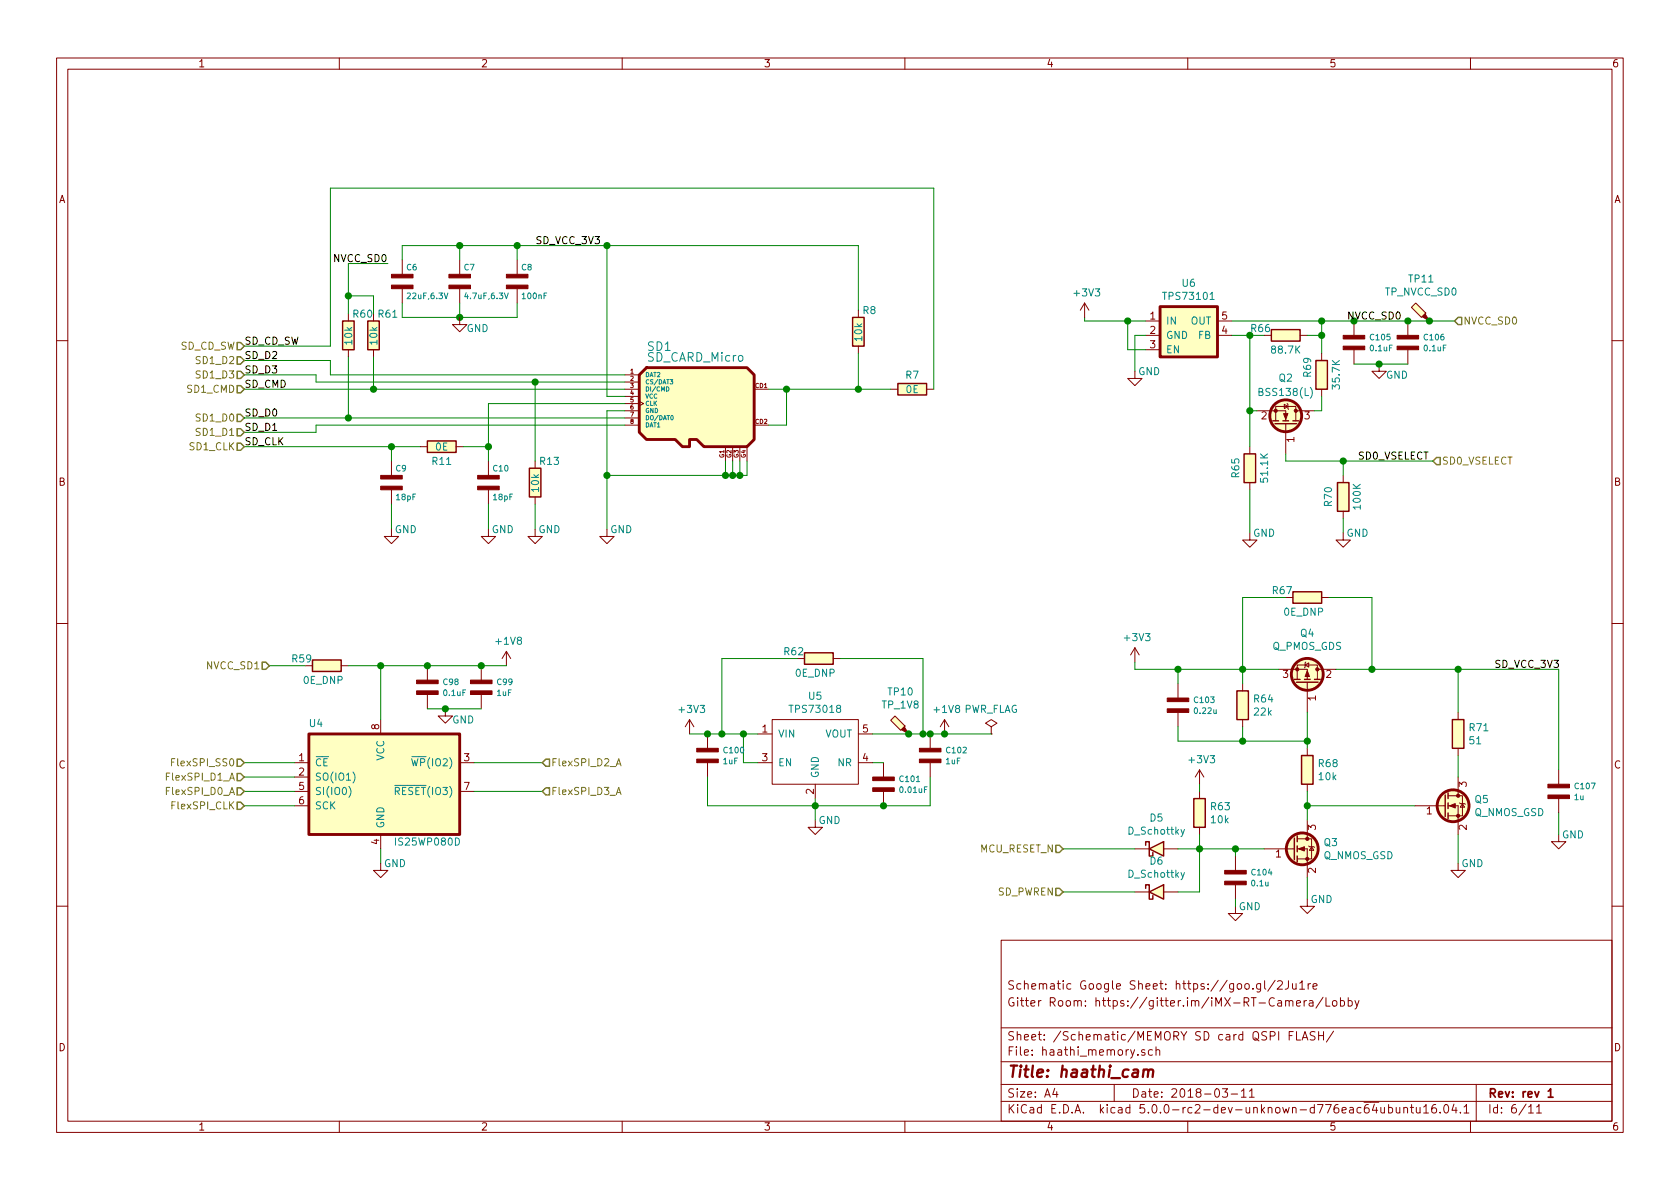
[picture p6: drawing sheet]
EESchema Schematic File Version 4
LIBS:haathi-cache
EELAYER 26 0
EELAYER END
$Descr A4 11693 8268
encoding utf-8
Sheet 4 11
Title "haathi_cam"
Date "2018-03-11"
Rev "rev 1"
Comp ""
Comment1 "Gitter Room: https://gitter.im/iMX-RT-Camera/Lobby"
Comment2 "Schematic Google Sheet: https://goo.gl/2Ju1re"
Comment3 ""
Comment4 ""
$EndDescr
$Comp
L haathi:SD_CARD_Micro SD1
U 1 1
P 4450 2950
F 0 "SD1" H 4500 3500 60  0000 L CNN
F 1 "SD_CARD_Micro" H 4500 3425 60  0000 L CNN
F 2 "" H 4350 2950 60  0000 C CNN
F 3 "" H 4350 2950 60  0000 C CNN
	1    4450 2950
	1    0    0    -1  
$EndComp
$Comp
L haathi:C_NP C6
U 1 1
P 2800 1950
F 0 "C6" H 2825 2050 40  0000 L CNN
F 1 "22uF,6.3V" H 2825 1850 40  0000 L CNN
F 2 "" H 2800 1950 60  0000 C CNN
F 3 "" H 2800 1950 60  0000 C CNN
	1    2800 1950
	1    0    0    -1  
$EndComp
$Comp
L haathi:C_NP C7
U 1 1
P 3200 1950
F 0 "C7" H 3225 2050 40  0000 L CNN
F 1 "4.7uF,6.3V" H 3225 1850 40  0000 L CNN
F 2 "" H 3200 1950 60  0000 C CNN
F 3 "" H 3200 1950 60  0000 C CNN
	1    3200 1950
	1    0    0    -1  
$EndComp
$Comp
L haathi:C_NP C8
U 1 1
P 3600 1950
F 0 "C8" H 3625 2050 40  0000 L CNN
F 1 "100nF" H 3625 1850 40  0000 L CNN
F 2 "" H 3600 1950 60  0000 C CNN
F 3 "" H 3600 1950 60  0000 C CNN
	1    3600 1950
	1    0    0    -1  
$EndComp
$Comp
L haathi:C_NP C10
U 1 1
P 3400 3350
F 0 "C10" H 3425 3450 40  0000 L CNN
F 1 "18pF" H 3425 3250 40  0000 L CNN
F 2 "" H 3400 3350 60  0000 C CNN
F 3 "" H 3400 3350 60  0000 C CNN
	1    3400 3350
	1    0    0    -1  
$EndComp
$Comp
L haathi:C_NP C9
U 1 1
P 2725 3350
F 0 "C9" H 2750 3450 40  0000 L CNN
F 1 "18pF" H 2750 3250 40  0000 L CNN
F 2 "" H 2725 3350 60  0000 C CNN
F 3 "" H 2725 3350 60  0000 C CNN
	1    2725 3350
	1    0    0    -1  
$EndComp
$Comp
L haathi:R R13
U 1 1
P 3725 3350
F 0 "R13" H 3750 3500 50  0000 L CNN
F 1 "10k" V 3725 3275 50  0000 L CNN
F 2 "" V 3655 3350 30  0000 C CNN
F 3 "" H 3725 3350 30  0000 C CNN
	1    3725 3350
	1    0    0    -1  
$EndComp
$Comp
L haathi:R R11
U 1 1
P 3075 3100
F 0 "R11" V 3175 3100 50  0000 C CNN
F 1 "0E" V 3075 3100 50  0000 C CNN
F 2 "" V 3005 3100 30  0000 C CNN
F 3 "" H 3075 3100 30  0000 C CNN
	1    3075 3100
	0    1    1    0   
$EndComp
$Comp
L haathi:R R8
U 1 1
P 5975 2300
F 0 "R8" H 6000 2450 50  0000 L CNN
F 1 "10k" V 5975 2225 50  0000 L CNN
F 2 "" V 5905 2300 30  0000 C CNN
F 3 "" H 5975 2300 30  0000 C CNN
	1    5975 2300
	1    0    0    -1  
$EndComp
$Comp
L haathi:R R7
U 1 1
P 6350 2700
F 0 "R7" V 6250 2700 50  0000 C CNN
F 1 "0E" V 6350 2700 50  0000 C CNN
F 2 "" V 6280 2700 30  0000 C CNN
F 3 "" H 6350 2700 30  0000 C CNN
	1    6350 2700
	0    1    1    0   
$EndComp
Wire Wire Line
	4350 2600 2300 2600
Wire Wire Line
	2300 2600 2300 2500
Wire Wire Line
	2300 2500 1700 2500
Wire Wire Line
	4350 2650 3725 2650
Wire Wire Line
	4350 2900 2425 2900
Wire Wire Line
	4350 2950 2200 2950
Wire Wire Line
	2200 2950 2200 3000
Wire Wire Line
	2200 3000 1700 3000
Wire Wire Line
	4350 2850 4225 2850
Wire Wire Line
	4225 2850 4225 3300
Wire Wire Line
	4225 3300 5050 3300
Wire Wire Line
	5200 3300 5200 3200
Wire Wire Line
	5150 3200 5150 3300
Connection ~ 5150 3300
Wire Wire Line
	5150 3300 5200 3300
Wire Wire Line
	5100 3200 5100 3300
Connection ~ 5100 3300
Wire Wire Line
	5100 3300 5150 3300
Wire Wire Line
	5050 3200 5050 3300
Connection ~ 5050 3300
Wire Wire Line
	5050 3300 5100 3300
Wire Wire Line
	4350 2750 4225 2750
Wire Wire Line
	4225 2750 4225 1700
Wire Wire Line
	4225 1700 3600 1700
Wire Wire Line
	2800 1800 2800 1700
Wire Wire Line
	3200 1800 3200 1700
Connection ~ 3200 1700
Wire Wire Line
	3200 1700 2800 1700
Wire Wire Line
	3600 1800 3600 1700
Connection ~ 3600 1700
Wire Wire Line
	3600 1700 3200 1700
Wire Wire Line
	2800 2100 2800 2200
Wire Wire Line
	2800 2200 3200 2200
Wire Wire Line
	3600 2200 3600 2100
Wire Wire Line
	3200 2100 3200 2200
Connection ~ 3200 2200
Wire Wire Line
	3200 2200 3600 2200
Wire Wire Line
	3725 3200 3725 2650
Connection ~ 3725 2650
Wire Wire Line
	3725 2650 2200 2650
Wire Wire Line
	4350 2800 3400 2800
Wire Wire Line
	3400 2800 3400 3100
Wire Wire Line
	3400 3100 3225 3100
Wire Wire Line
	1700 3100 2725 3100
Wire Wire Line
	2725 3200 2725 3100
Connection ~ 2725 3100
Wire Wire Line
	2725 3100 2925 3100
Wire Wire Line
	3400 3200 3400 3100
Connection ~ 3400 3100
Wire Wire Line
	2725 3500 2725 3675
Wire Wire Line
	3400 3500 3400 3675
Wire Wire Line
	3725 3500 3725 3675
Wire Wire Line
	4225 3300 4225 3675
Connection ~ 4225 3300
$Comp
L power:GND #PWR013
U 1 1
P 2725 3675
F 0 "#PWR013" H 2725 3425 50  0001 C CNN
F 1 "GND" H 2825 3675 50  0000 C CNN
F 2 "" H 2725 3675 50  0001 C CNN
F 3 "" H 2725 3675 50  0001 C CNN
	1    2725 3675
	1    0    0    -1  
$EndComp
$Comp
L power:GND #PWR014
U 1 1
P 3400 3675
F 0 "#PWR014" H 3400 3425 50  0001 C CNN
F 1 "GND" H 3500 3675 50  0000 C CNN
F 2 "" H 3400 3675 50  0001 C CNN
F 3 "" H 3400 3675 50  0001 C CNN
	1    3400 3675
	1    0    0    -1  
$EndComp
$Comp
L power:GND #PWR015
U 1 1
P 3725 3675
F 0 "#PWR015" H 3725 3425 50  0001 C CNN
F 1 "GND" H 3825 3675 50  0000 C CNN
F 2 "" H 3725 3675 50  0001 C CNN
F 3 "" H 3725 3675 50  0001 C CNN
	1    3725 3675
	1    0    0    -1  
$EndComp
$Comp
L power:GND #PWR016
U 1 1
P 4225 3675
F 0 "#PWR016" H 4225 3425 50  0001 C CNN
F 1 "GND" H 4325 3675 50  0000 C CNN
F 2 "" H 4225 3675 50  0001 C CNN
F 3 "" H 4225 3675 50  0001 C CNN
	1    4225 3675
	1    0    0    -1  
$EndComp
$Comp
L power:GND #PWR012
U 1 1
P 3200 2200
F 0 "#PWR012" H 3200 1950 50  0001 C CNN
F 1 "GND" H 3325 2125 50  0000 C CNN
F 2 "" H 3200 2200 50  0001 C CNN
F 3 "" H 3200 2200 50  0001 C CNN
	1    3200 2200
	1    0    0    -1  
$EndComp
Wire Wire Line
	2200 2650 2200 2600
Wire Wire Line
	2200 2600 1700 2600
Wire Wire Line
	1700 2700 2600 2700
Wire Wire Line
	5975 2450 5975 2700
Wire Wire Line
	5350 2700 5475 2700
Wire Wire Line
	5475 2700 5475 2950
Wire Wire Line
	5475 2950 5350 2950
Wire Wire Line
	5475 2700 5975 2700
Connection ~ 5475 2700
Wire Wire Line
	5975 2150 5975 1700
Wire Wire Line
	2300 1300 2300 2400
Wire Wire Line
	2300 2400 1700 2400
Wire Wire Line
	4225 1700 5975 1700
Connection ~ 4225 1700
Text Label 1700 2400 0    50   ~ 0
SD_CD_SW
Text Label 1700 2500 0    50   ~ 0
SD_D2
Text Label 1700 2600 0    50   ~ 0
SD_D3
Text Label 1700 2700 0    50   ~ 0
SD_CMD
Text Label 1700 2900 0    50   ~ 0
SD_D0
Text Label 1700 3000 0    50   ~ 0
SD_D1
Text Label 1700 3100 0    50   ~ 0
SD_CLK
Wire Wire Line
	5975 2700 6200 2700
Connection ~ 5975 2700
$Comp
L haathi_mayank:IS25WP080D U4
U 1 1
P 2650 5350
F 0 "U4" H 2200 5675 50  0000 C CNN
F 1 "IS25WP080D" H 2975 4850 50  0000 C CNN
F 2 "" H 2200 5200 50  0001 C CNN
F 3 "" H 2200 5200 50  0001 C CNN
	1    2650 5350
	1    0    0    -1  
$EndComp
Wire Wire Line
	2050 5300 1700 5300
Wire Wire Line
	2050 5400 1700 5400
Wire Wire Line
	2050 5500 1700 5500
Wire Wire Line
	2050 5600 1700 5600
$Comp
L power:+1V8 #PWR066
U 1 1
P 3525 4625
F 0 "#PWR066" H 3525 4475 50  0001 C CNN
F 1 "+1V8" H 3540 4798 50  0000 C CNN
F 2 "" H 3525 4625 50  0001 C CNN
F 3 "" H 3525 4625 50  0001 C CNN
	1    3525 4625
	1    0    0    -1  
$EndComp
Wire Wire Line
	2975 4625 2650 4625
Wire Wire Line
	2650 4625 2650 5000
$Comp
L power:GND #PWR064
U 1 1
P 2650 6000
F 0 "#PWR064" H 2650 5750 50  0001 C CNN
F 1 "GND" H 2750 6000 50  0000 C CNN
F 2 "" H 2650 6000 50  0001 C CNN
F 3 "" H 2650 6000 50  0001 C CNN
	1    2650 6000
	1    0    0    -1  
$EndComp
Wire Wire Line
	2650 5900 2650 6000
Wire Wire Line
	3300 5300 3775 5300
Wire Wire Line
	3300 5500 3775 5500
$Comp
L haathi_mayank:C_NP C98
U 1 1
P 2975 4775
F 0 "C98" H 3078 4813 40  0000 L CNN
F 1 "0.1uF" H 3078 4737 40  0000 L CNN
F 2 "" H 2975 4775 60  0000 C CNN
F 3 "" H 2975 4775 60  0000 C CNN
	1    2975 4775
	1    0    0    -1  
$EndComp
$Comp
L haathi_mayank:C_NP C99
U 1 1
P 3350 4775
F 0 "C99" H 3453 4813 40  0000 L CNN
F 1 "1uF" H 3453 4737 40  0000 L CNN
F 2 "" H 3350 4775 60  0000 C CNN
F 3 "" H 3350 4775 60  0000 C CNN
	1    3350 4775
	1    0    0    -1  
$EndComp
Wire Wire Line
	2975 4625 3350 4625
Connection ~ 2975 4625
$Comp
L power:GND #PWR065
U 1 1
P 3100 4925
F 0 "#PWR065" H 3100 4675 50  0001 C CNN
F 1 "GND" H 3225 4850 50  0000 C CNN
F 2 "" H 3100 4925 50  0001 C CNN
F 3 "" H 3100 4925 50  0001 C CNN
	1    3100 4925
	1    0    0    -1  
$EndComp
Wire Wire Line
	2975 4925 3100 4925
Connection ~ 3100 4925
Wire Wire Line
	3100 4925 3350 4925
Wire Wire Line
	3350 4625 3525 4625
Connection ~ 3350 4625
Text HLabel 1700 5500 0    50   Input ~ 0
FlexSPI_D0_A
Text HLabel 1700 5400 0    50   Input ~ 0
FlexSPI_D1_A
Text HLabel 3775 5300 2    50   Input ~ 0
FlexSPI_D2_A
Text HLabel 3775 5500 2    50   Input ~ 0
FlexSPI_D3_A
Text HLabel 1700 5300 0    50   Input ~ 0
FlexSPI_SS0
Text HLabel 1700 5600 0    50   Input ~ 0
FlexSPI_CLK
Text HLabel 1700 2500 0    50   Input ~ 0
SD1_D2
Text HLabel 1700 2600 0    50   Input ~ 0
SD1_D3
Text HLabel 1700 2700 0    50   Input ~ 0
SD1_CMD
Text HLabel 1700 2900 0    50   Input ~ 0
SD1_D0
Text HLabel 1700 3000 0    50   Input ~ 0
SD1_D1
Text HLabel 1700 3100 0    50   Input ~ 0
SD1_CLK
Text HLabel 1700 2400 0    50   Input ~ 0
SD_CD_SW
Wire Wire Line
	6500 2700 6500 1300
Wire Wire Line
	2300 1300 6500 1300
$Comp
L haathi_mayank:TPS73101 U6
U 1 1
P 8275 2325
F 0 "U6" H 8275 2690 50  0000 C CNN
F 1 "TPS73101" H 8275 2599 50  0000 C CNN
F 2 "" H 8275 2325 50  0001 C CNN
F 3 "" H 8275 2325 50  0001 C CNN
	1    8275 2325
	1    0    0    -1  
$EndComp
Wire Wire Line
	7550 2200 7550 2225
Wire Wire Line
	7550 2225 7850 2225
Wire Wire Line
	7975 2425 7850 2425
Wire Wire Line
	7850 2425 7850 2225
Connection ~ 7850 2225
Wire Wire Line
	7850 2225 7975 2225
Wire Wire Line
	7975 2325 7900 2325
Wire Wire Line
	7900 2325 7900 2575
$Comp
L power:GND #PWR071
U 1 1
P 7900 2575
F 0 "#PWR071" H 7900 2325 50  0001 C CNN
F 1 "GND" H 8000 2575 50  0000 C CNN
F 2 "" H 7900 2575 50  0001 C CNN
F 3 "" H 7900 2575 50  0001 C CNN
	1    7900 2575
	1    0    0    -1  
$EndComp
Wire Wire Line
	8575 2225 9200 2225
$Comp
L haathi_mayank:R R66
U 1 1
P 8950 2325
F 0 "R66" V 8900 2150 50  0000 C CNN
F 1 "88.7K" V 9050 2325 50  0000 C CNN
F 2 "" V 8880 2325 30  0000 C CNN
F 3 "" H 8950 2325 30  0000 C CNN
	1    8950 2325
	0    1    1    0   
$EndComp
Wire Wire Line
	8575 2325 8700 2325
Wire Wire Line
	9100 2325 9200 2325
Wire Wire Line
	9200 2325 9200 2225
$Comp
L haathi_mayank:R R65
U 1 1
P 8700 3250
F 0 "R65" V 8600 3250 50  0000 C CNN
F 1 "51.1K" V 8800 3250 50  0000 C CNN
F 2 "" V 8630 3250 30  0000 C CNN
F 3 "" H 8700 3250 30  0000 C CNN
	1    8700 3250
	1    0    0    -1  
$EndComp
Connection ~ 8700 2325
Wire Wire Line
	8700 2325 8800 2325
$Comp
L haathi_mayank:C_NP C105
U 1 1
P 9425 2375
F 0 "C105" H 9528 2413 40  0000 L CNN
F 1 "0.1uF" H 9528 2337 40  0000 L CNN
F 2 "" H 9425 2375 60  0000 C CNN
F 3 "" H 9425 2375 60  0000 C CNN
	1    9425 2375
	1    0    0    -1  
$EndComp
$Comp
L haathi_mayank:C_NP C106
U 1 1
P 9800 2375
F 0 "C106" H 9903 2413 40  0000 L CNN
F 1 "0.1uF" H 9903 2337 40  0000 L CNN
F 2 "" H 9800 2375 60  0000 C CNN
F 3 "" H 9800 2375 60  0000 C CNN
	1    9800 2375
	1    0    0    -1  
$EndComp
Wire Wire Line
	9425 2525 9600 2525
$Comp
L power:GND #PWR075
U 1 1
P 8700 3700
F 0 "#PWR075" H 8700 3450 50  0001 C CNN
F 1 "GND" H 8800 3700 50  0000 C CNN
F 2 "" H 8700 3700 50  0001 C CNN
F 3 "" H 8700 3700 50  0001 C CNN
	1    8700 3700
	1    0    0    -1  
$EndComp
$Comp
L haathi_mayank:R R69
U 1 1
P 9200 2600
F 0 "R69" V 9100 2650 50  0000 C CNN
F 1 "35.7K" V 9300 2600 50  0000 C CNN
F 2 "" V 9130 2600 30  0000 C CNN
F 3 "" H 9200 2600 30  0000 C CNN
	1    9200 2600
	1    0    0    -1  
$EndComp
$Comp
L haathi_mayank:Q_NMOS_GSD Q2
U 1 1
P 8950 2950
F 0 "Q2" V 9275 2950 50  0000 C CNN
F 1 "BSS138(L)" V 9175 2950 50  0000 C CNN
F 2 "" H 9150 3050 50  0001 C CNN
F 3 "~" H 8950 2950 50  0001 C CNN
	1    8950 2950
	0    1    -1   0   
$EndComp
Connection ~ 9425 2225
Wire Wire Line
	9425 2225 9800 2225
Connection ~ 9800 2225
Wire Wire Line
	9800 2225 9950 2225
$Comp
L power:GND #PWR078
U 1 1
P 9600 2525
F 0 "#PWR078" H 9600 2275 50  0001 C CNN
F 1 "GND" H 9725 2450 50  0000 C CNN
F 2 "" H 9600 2525 50  0001 C CNN
F 3 "" H 9600 2525 50  0001 C CNN
	1    9600 2525
	1    0    0    -1  
$EndComp
Connection ~ 9600 2525
Wire Wire Line
	9600 2525 9800 2525
$Comp
L haathi_mayank:R R70
U 1 1
P 9350 3450
F 0 "R70" V 9450 3450 50  0000 C CNN
F 1 "100K" V 9250 3450 50  0000 C CNN
F 2 "" V 9280 3450 30  0000 C CNN
F 3 "" H 9350 3450 30  0000 C CNN
	1    9350 3450
	-1   0    0    -1  
$EndComp
Text HLabel 9975 3200 2    50   Input ~ 0
SD0_VSELECT
Text Label 9450 3200 0    50   ~ 0
SD0_VSELECT
$Comp
L haathi_mayank:Test_Point_Probe TP11
U 1 1
P 9950 2225
F 0 "TP11" V 10240 2281 50  0000 C CNN
F 1 "TP_NVCC_SD0" V 10149 2281 50  0000 C CNN
F 2 "" H 10150 2225 50  0001 C CNN
F 3 "" H 10150 2225 50  0001 C CNN
	1    9950 2225
	0    -1   -1   0   
$EndComp
Text Label 9375 2225 0    50   ~ 0
NVCC_SD0
$Comp
L power:+3V3 #PWR070
U 1 1
P 7550 2200
F 0 "#PWR070" H 7550 2050 50  0001 C CNN
F 1 "+3V3" H 7565 2373 50  0000 C CNN
F 2 "" H 7550 2200 50  0001 C CNN
F 3 "" H 7550 2200 50  0001 C CNN
	1    7550 2200
	1    0    0    -1  
$EndComp
$Comp
L haathi_mayank:TPS73018 U5
U 1 1
P 5675 5450
F 0 "U5" H 5675 6065 50  0000 C CNN
F 1 "TPS73018" H 5675 5974 50  0000 C CNN
F 2 "" H 5675 5450 50  0001 C CNN
F 3 "" H 5675 5450 50  0001 C CNN
	1    5675 5450
	1    0    0    -1  
$EndComp
$Comp
L power:GND #PWR068
U 1 1
P 5675 5700
F 0 "#PWR068" H 5675 5450 50  0001 C CNN
F 1 "GND" H 5775 5700 50  0000 C CNN
F 2 "" H 5675 5700 50  0001 C CNN
F 3 "" H 5675 5700 50  0001 C CNN
	1    5675 5700
	1    0    0    -1  
$EndComp
Wire Wire Line
	5675 5550 5675 5600
$Comp
L power:+3V3 #PWR067
U 1 1
P 4800 5100
F 0 "#PWR067" H 4800 4950 50  0001 C CNN
F 1 "+3V3" H 4815 5273 50  0000 C CNN
F 2 "" H 4800 5100 50  0001 C CNN
F 3 "" H 4800 5100 50  0001 C CNN
	1    4800 5100
	1    0    0    -1  
$EndComp
Wire Wire Line
	4800 5100 4925 5100
Wire Wire Line
	5275 5300 5175 5300
Wire Wire Line
	5175 5300 5175 5100
Connection ~ 5175 5100
Wire Wire Line
	5175 5100 5275 5100
$Comp
L haathi_mayank:C_NP C100
U 1 1
P 4925 5250
F 0 "C100" H 5028 5288 40  0000 L CNN
F 1 "1uF" H 5028 5212 40  0000 L CNN
F 2 "" H 4925 5250 60  0000 C CNN
F 3 "" H 4925 5250 60  0000 C CNN
	1    4925 5250
	1    0    0    -1  
$EndComp
Connection ~ 4925 5100
Wire Wire Line
	4925 5100 5025 5100
Wire Wire Line
	4925 5400 4925 5600
Wire Wire Line
	4925 5600 5675 5600
Connection ~ 5675 5600
Wire Wire Line
	5675 5600 5675 5700
$Comp
L power:+1V8 #PWR069
U 1 1
P 6575 5100
F 0 "#PWR069" H 6575 4950 50  0001 C CNN
F 1 "+1V8" H 6590 5273 50  0000 C CNN
F 2 "" H 6575 5100 50  0001 C CNN
F 3 "" H 6575 5100 50  0001 C CNN
	1    6575 5100
	1    0    0    -1  
$EndComp
Wire Wire Line
	6075 5100 6325 5100
$Comp
L haathi_mayank:C_NP C102
U 1 1
P 6475 5250
F 0 "C102" H 6578 5288 40  0000 L CNN
F 1 "1uF" H 6578 5212 40  0000 L CNN
F 2 "" H 6475 5250 60  0000 C CNN
F 3 "" H 6475 5250 60  0000 C CNN
	1    6475 5250
	1    0    0    -1  
$EndComp
Connection ~ 6475 5100
Wire Wire Line
	6475 5100 6575 5100
$Comp
L haathi_mayank:Test_Point_Probe TP10
U 1 1
P 6325 5100
F 0 "TP10" V 6615 5156 50  0000 C CNN
F 1 "TP_1V8" V 6524 5156 50  0000 C CNN
F 2 "" H 6525 5100 50  0001 C CNN
F 3 "" H 6525 5100 50  0001 C CNN
	1    6325 5100
	0    -1   -1   0   
$EndComp
Connection ~ 6325 5100
Wire Wire Line
	6325 5100 6425 5100
Wire Wire Line
	6475 5600 6475 5400
$Comp
L haathi_mayank:C_NP C101
U 1 1
P 6150 5450
F 0 "C101" H 6253 5488 40  0000 L CNN
F 1 "0.01uF" H 6253 5412 40  0000 L CNN
F 2 "" H 6150 5450 60  0000 C CNN
F 3 "" H 6150 5450 60  0000 C CNN
	1    6150 5450
	1    0    0    -1  
$EndComp
Wire Wire Line
	6075 5300 6150 5300
Connection ~ 6150 5600
Wire Wire Line
	6150 5600 5675 5600
Wire Wire Line
	6150 5600 6475 5600
$Comp
L haathi_mayank:R R62
U 1 1
P 5700 4575
F 0 "R62" V 5650 4400 50  0000 C CNN
F 1 "0E_DNP" V 5800 4550 50  0000 C CNN
F 2 "" V 5630 4575 30  0000 C CNN
F 3 "" H 5700 4575 30  0000 C CNN
	1    5700 4575
	0    1    1    0   
$EndComp
Wire Wire Line
	5550 4575 5025 4575
Wire Wire Line
	5025 4575 5025 5100
Connection ~ 5025 5100
Wire Wire Line
	5025 5100 5175 5100
Wire Wire Line
	5850 4575 6425 4575
Wire Wire Line
	6425 4575 6425 5100
Connection ~ 6425 5100
Wire Wire Line
	6425 5100 6475 5100
Wire Wire Line
	9200 2225 9425 2225
Connection ~ 9200 2225
Connection ~ 9200 2325
Wire Wire Line
	9200 2325 9200 2450
Wire Wire Line
	8700 2325 8700 2850
Wire Wire Line
	9200 2750 9200 2850
Wire Wire Line
	8750 2850 8700 2850
Connection ~ 8700 2850
Wire Wire Line
	8700 2850 8700 3100
Wire Wire Line
	9150 2850 9200 2850
Wire Wire Line
	8700 3400 8700 3700
Wire Wire Line
	8950 3200 8950 3150
Connection ~ 9350 3200
Wire Wire Line
	9350 3200 8950 3200
Wire Wire Line
	9350 3200 9975 3200
Wire Wire Line
	9350 3200 9350 3300
Wire Wire Line
	9350 3600 9350 3700
$Comp
L power:GND #PWR077
U 1 1
P 9350 3700
F 0 "#PWR077" H 9350 3450 50  0001 C CNN
F 1 "GND" H 9450 3700 50  0000 C CNN
F 2 "" H 9350 3700 50  0001 C CNN
F 3 "" H 9350 3700 50  0001 C CNN
	1    9350 3700
	1    0    0    -1  
$EndComp
$Comp
L haathi_mayank:Q_PMOS_GDS Q4
U 1 1
P 9100 4750
F 0 "Q4" V 9448 4750 50  0000 C CNN
F 1 "Q_PMOS_GDS" V 9357 4750 50  0000 C CNN
F 2 "" H 9300 4850 50  0001 C CNN
F 3 "" H 9100 4750 50  0001 C CNN
	1    9100 4750
	0    1    -1   0   
$EndComp
$Comp
L haathi_mayank:C_NP C103
U 1 1
P 8200 4900
F 0 "C103" H 8303 4938 40  0000 L CNN
F 1 "0.22u" H 8303 4862 40  0000 L CNN
F 2 "" H 8200 4900 60  0000 C CNN
F 3 "" H 8200 4900 60  0000 C CNN
	1    8200 4900
	1    0    0    -1  
$EndComp
$Comp
L haathi_mayank:R R64
U 1 1
P 8650 4900
F 0 "R64" H 8720 4946 50  0000 L CNN
F 1 "22k" H 8720 4855 50  0000 L CNN
F 2 "" V 8580 4900 30  0000 C CNN
F 3 "" H 8650 4900 30  0000 C CNN
	1    8650 4900
	1    0    0    -1  
$EndComp
Wire Wire Line
	8200 4650 8200 4750
Wire Wire Line
	8200 4650 8650 4650
Wire Wire Line
	8650 4650 8650 4750
Wire Wire Line
	8200 5150 8200 5050
Wire Wire Line
	8200 5150 8650 5150
Wire Wire Line
	8650 5150 8650 5050
$Comp
L haathi_mayank:R R68
U 1 1
P 9100 5350
F 0 "R68" H 9170 5396 50  0000 L CNN
F 1 "10k" H 9170 5305 50  0000 L CNN
F 2 "" V 9030 5350 30  0000 C CNN
F 3 "" H 9100 5350 30  0000 C CNN
	1    9100 5350
	1    0    0    -1  
$EndComp
$Comp
L haathi_mayank:Q_NMOS_GSD Q3
U 1 1
P 9000 5900
F 0 "Q3" H 9211 5946 50  0000 L CNN
F 1 "Q_NMOS_GSD" H 9211 5855 50  0000 L CNN
F 2 "" H 9200 6000 50  0001 C CNN
F 3 "" H 9000 5900 50  0001 C CNN
	1    9000 5900
	1    0    0    -1  
$EndComp
Wire Wire Line
	8650 5150 9100 5150
Wire Wire Line
	9100 4950 9100 5150
Connection ~ 8650 5150
Connection ~ 9100 5150
Wire Wire Line
	9100 5150 9100 5200
Wire Wire Line
	8650 4650 8900 4650
Connection ~ 8650 4650
Wire Wire Line
	7900 4650 8200 4650
Connection ~ 8200 4650
$Comp
L power:+3V3 #PWR072
U 1 1
P 7900 4600
F 0 "#PWR072" H 7900 4450 50  0001 C CNN
F 1 "+3V3" H 7915 4773 50  0000 C CNN
F 2 "" H 7900 4600 50  0001 C CNN
F 3 "" H 7900 4600 50  0001 C CNN
	1    7900 4600
	1    0    0    -1  
$EndComp
Wire Wire Line
	7900 4600 7900 4650
Wire Wire Line
	9100 5500 9100 5600
Wire Wire Line
	9100 6100 9100 6250
$Comp
L power:GND #PWR076
U 1 1
P 9100 6250
F 0 "#PWR076" H 9100 6000 50  0001 C CNN
F 1 "GND" H 9200 6250 50  0000 C CNN
F 2 "" H 9100 6250 50  0001 C CNN
F 3 "" H 9100 6250 50  0001 C CNN
	1    9100 6250
	1    0    0    -1  
$EndComp
$Comp
L haathi_mayank:R R67
U 1 1
P 9100 4150
F 0 "R67" V 9050 3975 50  0000 C CNN
F 1 "0E_DNP" V 9200 4125 50  0000 C CNN
F 2 "" V 9030 4150 30  0000 C CNN
F 3 "" H 9100 4150 30  0000 C CNN
	1    9100 4150
	0    1    1    0   
$EndComp
Wire Wire Line
	8650 4650 8650 4150
Wire Wire Line
	8650 4150 8950 4150
Wire Wire Line
	9250 4150 9550 4150
Wire Wire Line
	9550 4150 9550 4650
Wire Wire Line
	9550 4650 9300 4650
$Comp
L haathi_mayank:C_NP C104
U 1 1
P 8600 6100
F 0 "C104" H 8703 6138 40  0000 L CNN
F 1 "0.1u" H 8703 6062 40  0000 L CNN
F 2 "" H 8600 6100 60  0000 C CNN
F 3 "" H 8600 6100 60  0000 C CNN
	1    8600 6100
	1    0    0    -1  
$EndComp
Wire Wire Line
	8600 5950 8600 5900
Wire Wire Line
	8600 5900 8800 5900
$Comp
L power:GND #PWR074
U 1 1
P 8600 6300
F 0 "#PWR074" H 8600 6050 50  0001 C CNN
F 1 "GND" H 8700 6300 50  0000 C CNN
F 2 "" H 8600 6300 50  0001 C CNN
F 3 "" H 8600 6300 50  0001 C CNN
	1    8600 6300
	1    0    0    -1  
$EndComp
Wire Wire Line
	8600 6250 8600 6300
$Comp
L haathi_mayank:D_Schottky D5
U 1 1
P 8050 5900
F 0 "D5" H 8050 6117 50  0000 C CNN
F 1 "D_Schottky" H 8050 6026 50  0000 C CNN
F 2 "" H 8050 5900 50  0001 C CNN
F 3 "" H 8050 5900 50  0001 C CNN
	1    8050 5900
	1    0    0    -1  
$EndComp
$Comp
L haathi_mayank:D_Schottky D6
U 1 1
P 8050 6200
F 0 "D6" H 8050 6417 50  0000 C CNN
F 1 "D_Schottky" H 8050 6326 50  0000 C CNN
F 2 "" H 8050 6200 50  0001 C CNN
F 3 "" H 8050 6200 50  0001 C CNN
	1    8050 6200
	1    0    0    -1  
$EndComp
Wire Wire Line
	7900 5900 7400 5900
Wire Wire Line
	7900 6200 7400 6200
Wire Wire Line
	8200 5900 8350 5900
Connection ~ 8600 5900
Wire Wire Line
	8200 6200 8350 6200
Wire Wire Line
	8350 6200 8350 5900
Connection ~ 8350 5900
Wire Wire Line
	8350 5900 8600 5900
$Comp
L haathi_mayank:R R63
U 1 1
P 8350 5650
F 0 "R63" H 8420 5696 50  0000 L CNN
F 1 "10k" H 8420 5605 50  0000 L CNN
F 2 "" V 8280 5650 30  0000 C CNN
F 3 "" H 8350 5650 30  0000 C CNN
	1    8350 5650
	1    0    0    -1  
$EndComp
Wire Wire Line
	8350 5800 8350 5900
$Comp
L power:+3V3 #PWR073
U 1 1
P 8350 5450
F 0 "#PWR073" H 8350 5300 50  0001 C CNN
F 1 "+3V3" H 8365 5623 50  0000 C CNN
F 2 "" H 8350 5450 50  0001 C CNN
F 3 "" H 8350 5450 50  0001 C CNN
	1    8350 5450
	1    0    0    -1  
$EndComp
Wire Wire Line
	8350 5450 8350 5500
Wire Wire Line
	9100 5600 9850 5600
Connection ~ 9100 5600
Wire Wire Line
	9100 5600 9100 5700
$Comp
L haathi_mayank:Q_NMOS_GSD Q5
U 1 1
P 10050 5600
F 0 "Q5" H 10261 5646 50  0000 L CNN
F 1 "Q_NMOS_GSD" H 10261 5555 50  0000 L CNN
F 2 "" H 10250 5700 50  0001 C CNN
F 3 "" H 10050 5600 50  0001 C CNN
	1    10050 5600
	1    0    0    -1  
$EndComp
$Comp
L power:GND #PWR079
U 1 1
P 10150 6000
F 0 "#PWR079" H 10150 5750 50  0001 C CNN
F 1 "GND" H 10250 6000 50  0000 C CNN
F 2 "" H 10150 6000 50  0001 C CNN
F 3 "" H 10150 6000 50  0001 C CNN
	1    10150 6000
	1    0    0    -1  
$EndComp
Wire Wire Line
	10150 5800 10150 6000
$Comp
L haathi_mayank:R R71
U 1 1
P 10150 5100
F 0 "R71" H 10220 5146 50  0000 L CNN
F 1 "51" H 10220 5055 50  0000 L CNN
F 2 "" V 10080 5100 30  0000 C CNN
F 3 "" H 10150 5100 30  0000 C CNN
	1    10150 5100
	1    0    0    -1  
$EndComp
Wire Wire Line
	10150 5250 10150 5400
Wire Wire Line
	10150 4950 10150 4650
Wire Wire Line
	10150 4650 9550 4650
Connection ~ 9550 4650
$Comp
L haathi_mayank:C_NP C107
U 1 1
P 10850 5500
F 0 "C107" H 10953 5538 40  0000 L CNN
F 1 "1u" H 10953 5462 40  0000 L CNN
F 2 "" H 10850 5500 60  0000 C CNN
F 3 "" H 10850 5500 60  0000 C CNN
	1    10850 5500
	1    0    0    -1  
$EndComp
$Comp
L power:GND #PWR080
U 1 1
P 10850 5800
F 0 "#PWR080" H 10850 5550 50  0001 C CNN
F 1 "GND" H 10950 5800 50  0000 C CNN
F 2 "" H 10850 5800 50  0001 C CNN
F 3 "" H 10850 5800 50  0001 C CNN
	1    10850 5800
	1    0    0    -1  
$EndComp
Wire Wire Line
	10850 5650 10850 5800
Wire Wire Line
	10850 5350 10850 4650
Wire Wire Line
	10850 4650 10150 4650
Connection ~ 10150 4650
Text Label 3725 1700 0    50   ~ 0
SD_VCC_3V3
Text Label 10400 4650 0    50   ~ 0
SD_VCC_3V3
Text HLabel 7400 5900 0    50   Input ~ 0
MCU_RESET_N
Text HLabel 7400 6200 0    50   Input ~ 0
SD_PWREN
$Comp
L haathi:R R60
U 1 1
P 2425 2325
F 0 "R60" H 2450 2475 50  0000 L CNN
F 1 "10k" V 2425 2250 50  0000 L CNN
F 2 "" V 2355 2325 30  0000 C CNN
F 3 "" H 2425 2325 30  0000 C CNN
	1    2425 2325
	1    0    0    -1  
$EndComp
$Comp
L haathi:R R61
U 1 1
P 2600 2325
F 0 "R61" H 2625 2475 50  0000 L CNN
F 1 "10k" V 2600 2250 50  0000 L CNN
F 2 "" V 2530 2325 30  0000 C CNN
F 3 "" H 2600 2325 30  0000 C CNN
	1    2600 2325
	1    0    0    -1  
$EndComp
Wire Wire Line
	2425 2475 2425 2900
Connection ~ 2425 2900
Wire Wire Line
	2425 2900 1700 2900
Wire Wire Line
	2600 2475 2600 2700
Connection ~ 2600 2700
Wire Wire Line
	2600 2700 4350 2700
Wire Wire Line
	2600 2175 2600 2050
Wire Wire Line
	2425 2175 2425 2050
Wire Wire Line
	2425 2050 2600 2050
Text Label 2700 1825 2    50   ~ 0
NVCC_SD0
Wire Wire Line
	2425 2050 2425 1825
Connection ~ 2425 2050
Wire Wire Line
	2425 1825 2700 1825
Wire Wire Line
	9950 2225 10125 2225
Connection ~ 9950 2225
Text HLabel 10125 2225 2    50   Input ~ 0
NVCC_SD0
$Comp
L haathi_mayank:R R59
U 1 1
P 2275 4625
F 0 "R59" V 2225 4450 50  0000 C CNN
F 1 "0E_DNP" V 2375 4600 50  0000 C CNN
F 2 "" V 2205 4625 30  0000 C CNN
F 3 "" H 2275 4625 30  0000 C CNN
	1    2275 4625
	0    1    1    0   
$EndComp
Wire Wire Line
	2650 4625 2425 4625
Connection ~ 2650 4625
Wire Wire Line
	2125 4625 1875 4625
Text HLabel 1875 4625 0    50   Input ~ 0
NVCC_SD1
$Comp
L power:PWR_FLAG #FLG0102
U 1 1
P 6900 5100
F 0 "#FLG0102" H 6900 5175 50  0001 C CNN
F 1 "PWR_FLAG" H 6900 5274 50  0000 C CNN
F 2 "" H 6900 5100 50  0001 C CNN
F 3 "~" H 6900 5100 50  0001 C CNN
	1    6900 5100
	1    0    0    -1  
$EndComp
Wire Wire Line
	6900 5100 6575 5100
Connection ~ 6575 5100
$EndSCHEMATC
